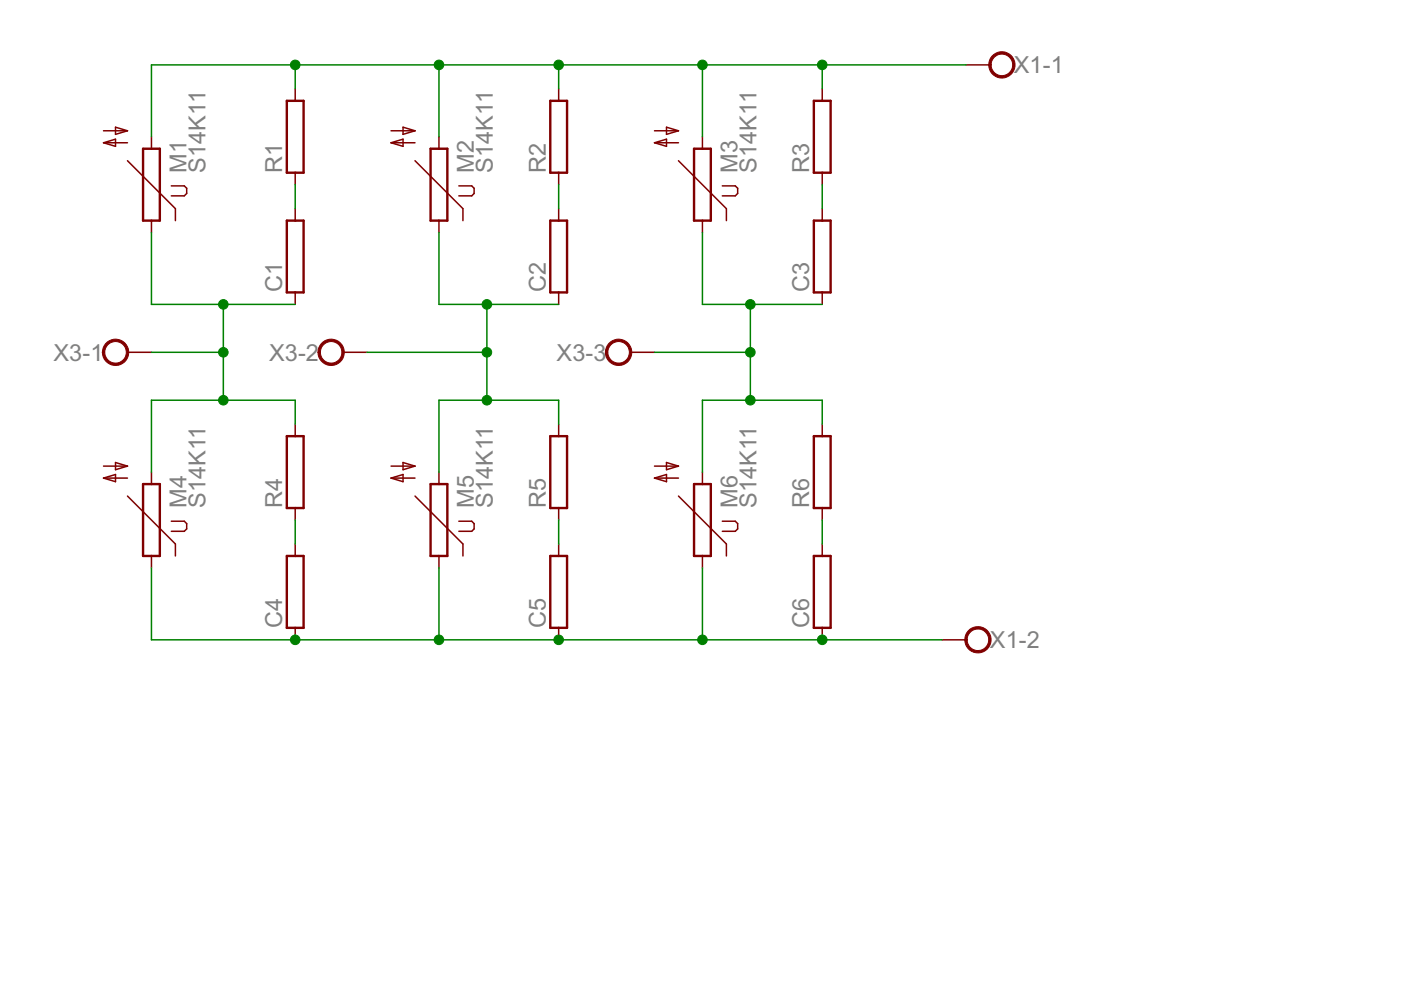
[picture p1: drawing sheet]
<svg xmlns="http://www.w3.org/2000/svg" width="297mm" height="210mm" viewBox="0 0 297 210" stroke-linecap="round" stroke-linejoin="round" font-family="sans-serif">
<g fill="none" stroke="#800000" stroke-width=".51">
<path d="M30.3 31.5h3.6v15.3h-3.6zM60.8 21.4h3.6v15.2h-3.6zM91.3 31.5h3.5v15.3h-3.5zM116.7 21.4h3.5v15.2h-3.5zM147.2 31.5h3.5v15.3h-3.5zM172.6 21.4h3.5v15.2h-3.5zM60.8 46.8h3.6v15.2h-3.6zM116.7 46.8h3.5v15.2h-3.5zM172.6 46.8h3.5v15.2h-3.5zM60.8 92.5h3.6v15.2h-3.6zM116.7 92.5h3.5v15.2h-3.5zM172.6 92.5h3.5v15.2h-3.5z"/>
<path d="M30.3 102.6h3.6v15.3h-3.6zM60.8 117.9h3.6v15.2h-3.6zM91.3 102.6h3.5v15.3h-3.5zM116.7 117.9h3.5v15.2h-3.5zM147.2 102.6h3.5v15.3h-3.5zM172.6 117.9h3.5v15.2h-3.5z"/>
</g>
<g fill="none" stroke="#800000" stroke-width=".32">
<path d="M62.6 18.8v2.6M118.4 18.8v2.6M174.3 18.8v2.6M204.8 13.8h5.1M21.9 27.7h5.1M21.9 30.3l2.6-.8v1.5zM21.9 30.3h5.1M24.5 27l2.5 .7-2.5 .8zM27 34.1l10.2 10.1v2.6M32.1 29v2.5M36.3 39.4h2.8l.5 .5v1.1l-.5 .5h-2.8M62.6 36.6v2.6"/>
<path d="M82.9 27.7h5.1M82.9 30.3h5.1M82.9 30.3l2.5-.8v1.5zM85.4 27l2.6 .7-2.6 .8zM88 34.1l10.1 10.1v2.6M93.1 29v2.5M97.3 39.4h2.7l.5 .5v1.1l-.5 .5h-2.7M118.4 36.6v2.6M138.8 27.7h5M138.8 30.3h5M138.8 30.3l2.5-.8v1.5zM141.3 27l2.5 .7-2.5 .8z"/>
<path d="M143.8 34.1l10.2 10.1v2.6M148.9 29v2.5M153.1 39.4h2.8l.5 .5v1.1l-.5 .5h-2.8M174.3 36.6v2.6M32.1 46.8v2.5M62.6 44.2v2.6M93.1 46.8v2.5M118.4 44.2v2.6M148.9 46.8v2.5M174.3 44.2v2.6M27 74.7h5.1M62.6 62v2.5"/>
<path d="M72.7 74.7h5.1M118.4 62v2.5M133.7 74.7h5.1M174.3 62v2.5M21.9 98.8h5.1M24.5 98.1l2.5 .7-2.5 .8zM62.6 89.9v2.6M82.9 98.8h5.1M85.4 98.1l2.6 .7-2.6 .8zM118.4 89.9v2.6M138.8 98.8h5M141.3 98.1l2.5 .7-2.5 .8z"/>
<path d="M174.3 89.9v2.6M21.9 101.4l2.6-.8v1.5zM21.9 101.4h5.1M27 105.2l10.2 10.1v2.6M32.1 100.1v2.5M32.1 117.9v2.5M36.3 110.5h2.8l.5 .5v1.1l-.5 .5h-2.8M62.6 107.7v2.6M62.6 115.3v2.6M82.9 101.4l2.5-.8v1.5zM82.9 101.4h5.1M88 105.2l10.1 10.1v2.6"/>
<path d="M93.1 100.1v2.5M93.1 117.9v2.5M97.3 110.5h2.7l.5 .5v1.1l-.5 .5h-2.7M118.4 107.7v2.6M118.4 115.3v2.6M138.8 101.4l2.5-.8v1.5zM138.8 101.4h5M143.8 105.2l10.2 10.1v2.6M148.9 100.1v2.5M148.9 117.9v2.5M153.1 110.5h2.8l.5 .5v1.1l-.5 .5h-2.8M174.3 107.7v2.6"/>
<path d="M174.3 115.3v2.6M62.6 133.1v2.6M118.4 133.1v2.6M174.3 133.1v2.6M199.7 135.7h5.1"/>
</g>
<g fill="#800000" stroke="#800000" stroke-width=".21">
<path d="M22.4 72.9a2.8 2.8 0 0 1 4.5 .3 2.8 2.8 0 0 1-1.6 4.2 2.8 2.8 0 0 1-3.6-2.7h.5a2.29 2.29 0 0 1 3.3-2.1 2.29 2.29 0 0 1 .4 3.9 2.29 2.29 0 0 1-3.7-1.4v-.4h-.5a2.98 2.98 0 0 1 .7-1.8z" fill-rule="evenodd"/>
<path d="M68.1 72.9a2.79 2.79 0 0 1 4.5 .3 2.79 2.79 0 0 1-1.6 4.2 2.79 2.79 0 0 1-3.6-2.7h.5a2.28 2.28 0 0 1 3.3-2.1 2.28 2.28 0 0 1 .4 3.9 2.28 2.28 0 0 1-3.6-1.4l-.1-.4h-.5a2.69 2.69 0 0 1 .7-1.8z" fill-rule="evenodd"/>
<path d="M129.1 72.9a2.8 2.8 0 0 1 4.4 .3 2.8 2.8 0 0 1-1.6 4.2 2.8 2.8 0 0 1-3.5-2.7h.5a2.29 2.29 0 0 1 3.3-2.1 2.29 2.29 0 0 1 .3 3.9 2.29 2.29 0 0 1-3.6-1.4v-.4h-.5a2.98 2.98 0 0 1 .7-1.8z" fill-rule="evenodd"/>
<path d="M210.3 11.9a2.79 2.79 0 0 1 4.5 .3 2.79 2.79 0 0 1-1.6 4.2 2.79 2.79 0 0 1-3.6-2.6h.5a2.29 2.29 0 0 1 3.4-2 2.29 2.29 0 0 1 .2 3.9 2.29 2.29 0 0 1-3.5-1.5l-.1-.4h-.5a2.8 2.8 0 0 1 .7-1.9z" fill-rule="evenodd"/>
<path d="M205.2 133.8a2.79 2.79 0 0 1 4.5 .3 2.79 2.79 0 0 1-1.6 4.2 2.79 2.79 0 0 1-3.5-2.6h.5a2.29 2.29 0 0 1 3.3-2 2.29 2.29 0 0 1 .2 3.9 2.29 2.29 0 0 1-3.5-1.5v-.4h-.5a2.7 2.7 0 0 1 .6-1.9z" fill-rule="evenodd"/>
</g>
<g fill="none" stroke="#008000" stroke-width=".32">
<path d="M62.6 13.8v5M93.1 13.8v15.2M118.4 13.8v5M148.9 13.8v15.2M174.3 13.8v5M204.8 13.8h-172.7v15.2M62.6 39.2v5M118.4 39.2v5M174.3 39.2v5M32.1 49.3v15.2h30.5M93.1 49.3v15.2h25.3M148.9 49.3v15.2h25.4"/>
<path d="M32.1 74.7h15.2M47.3 64.5v20.4M77.8 74.7h25.4M103.2 64.5v20.4M138.8 74.7h20.3M159.1 64.5v20.4M62.6 89.9v-5h-30.5v15.2M118.4 89.9v-5h-25.3v15.2M174.3 89.9v-5h-25.4v15.2M62.6 110.3v5M118.4 110.3v5M174.3 110.3v5"/>
<path d="M32.1 120.4v15.3h167.6M93.1 120.4v15.3M148.9 120.4v15.3"/>
</g>
<g fill="#008000" stroke="#008000" stroke-width=".21">
<circle cx="62.6" cy="13.8" r="1.02"/>
<circle cx="118.4" cy="13.8" r="1.02"/>
<circle cx="93.1" cy="13.8" r="1.02"/>
<circle cx="148.9" cy="13.8" r="1.02"/>
<circle cx="174.3" cy="13.8" r="1.02"/>
<circle cx="103.2" cy="64.5" r="1.02"/>
<circle cx="103.2" cy="74.7" r="1.02"/>
<circle cx="103.2" cy="84.9" r="1.02"/>
<circle cx="47.3" cy="64.5" r="1.02"/>
<circle cx="47.3" cy="74.7" r="1.02"/>
<circle cx="47.3" cy="84.9" r="1.02"/>
<circle cx="159.1" cy="64.5" r="1.02"/>
<circle cx="159.1" cy="74.7" r="1.02"/>
<circle cx="159.1" cy="84.9" r="1.02"/>
<circle cx="62.6" cy="135.7" r="1.02"/>
<circle cx="118.4" cy="135.7" r="1.02"/>
<circle cx="174.3" cy="135.7" r="1.02"/>
<circle cx="93.1" cy="135.7" r="1.02"/>
<circle cx="148.9" cy="135.7" r="1.02"/>
</g>
<g font-size="5.6" fill="#808080">
<text x="215" y="15.5">X1-1</text>
<text x="39.5" y="36.6" transform="rotate(-90 39.5 36.6)">M1</text>
<text x="43.5" y="36.6" transform="rotate(-90 43.5 36.6)">S14K11</text>
<text x="59.8" y="36.6" transform="rotate(-90 59.8 36.6)">R1</text>
<text x="100.5" y="36.6" transform="rotate(-90 100.5 36.6)">M2</text>
<text x="104.5" y="36.6" transform="rotate(-90 104.5 36.6)">S14K11</text>
<text x="115.7" y="36.6" transform="rotate(-90 115.7 36.6)">R2</text>
<text x="156.3" y="36.6" transform="rotate(-90 156.3 36.6)">M3</text>
<text x="160.4" y="36.6" transform="rotate(-90 160.4 36.6)">S14K11</text>
<text x="171.6" y="36.6" transform="rotate(-90 171.6 36.6)">R3</text>
<text x="59.8" y="62" transform="rotate(-90 59.8 62)">C1</text>
<text x="115.7" y="62" transform="rotate(-90 115.7 62)">C2</text>
<text x="171.6" y="62" transform="rotate(-90 171.6 62)">C3</text>
<text x="11.4" y="76.5">X3-1</text>
<text x="57.1" y="76.5">X3-2</text>
<text x="118" y="76.5">X3-3</text>
<text x="39.5" y="107.7" transform="rotate(-90 39.5 107.7)">M4</text>
<text x="43.5" y="107.7" transform="rotate(-90 43.5 107.7)">S14K11</text>
<text x="59.8" y="107.7" transform="rotate(-90 59.8 107.7)">R4</text>
<text x="100.5" y="107.7" transform="rotate(-90 100.5 107.7)">M5</text>
<text x="104.5" y="107.7" transform="rotate(-90 104.5 107.7)">S14K11</text>
<text x="115.7" y="107.7" transform="rotate(-90 115.7 107.7)">R5</text>
<text x="156.3" y="107.7" transform="rotate(-90 156.3 107.7)">M6</text>
<text x="160.4" y="107.7" transform="rotate(-90 160.4 107.7)">S14K11</text>
<text x="171.6" y="107.7" transform="rotate(-90 171.6 107.7)">R6</text>
<text x="59.8" y="133.1" transform="rotate(-90 59.8 133.1)">C4</text>
<text x="115.7" y="133.1" transform="rotate(-90 115.7 133.1)">C5</text>
<text x="171.6" y="133.1" transform="rotate(-90 171.6 133.1)">C6</text>
<text x="209.9" y="137.4">X1-2</text>
</g>
</svg>
